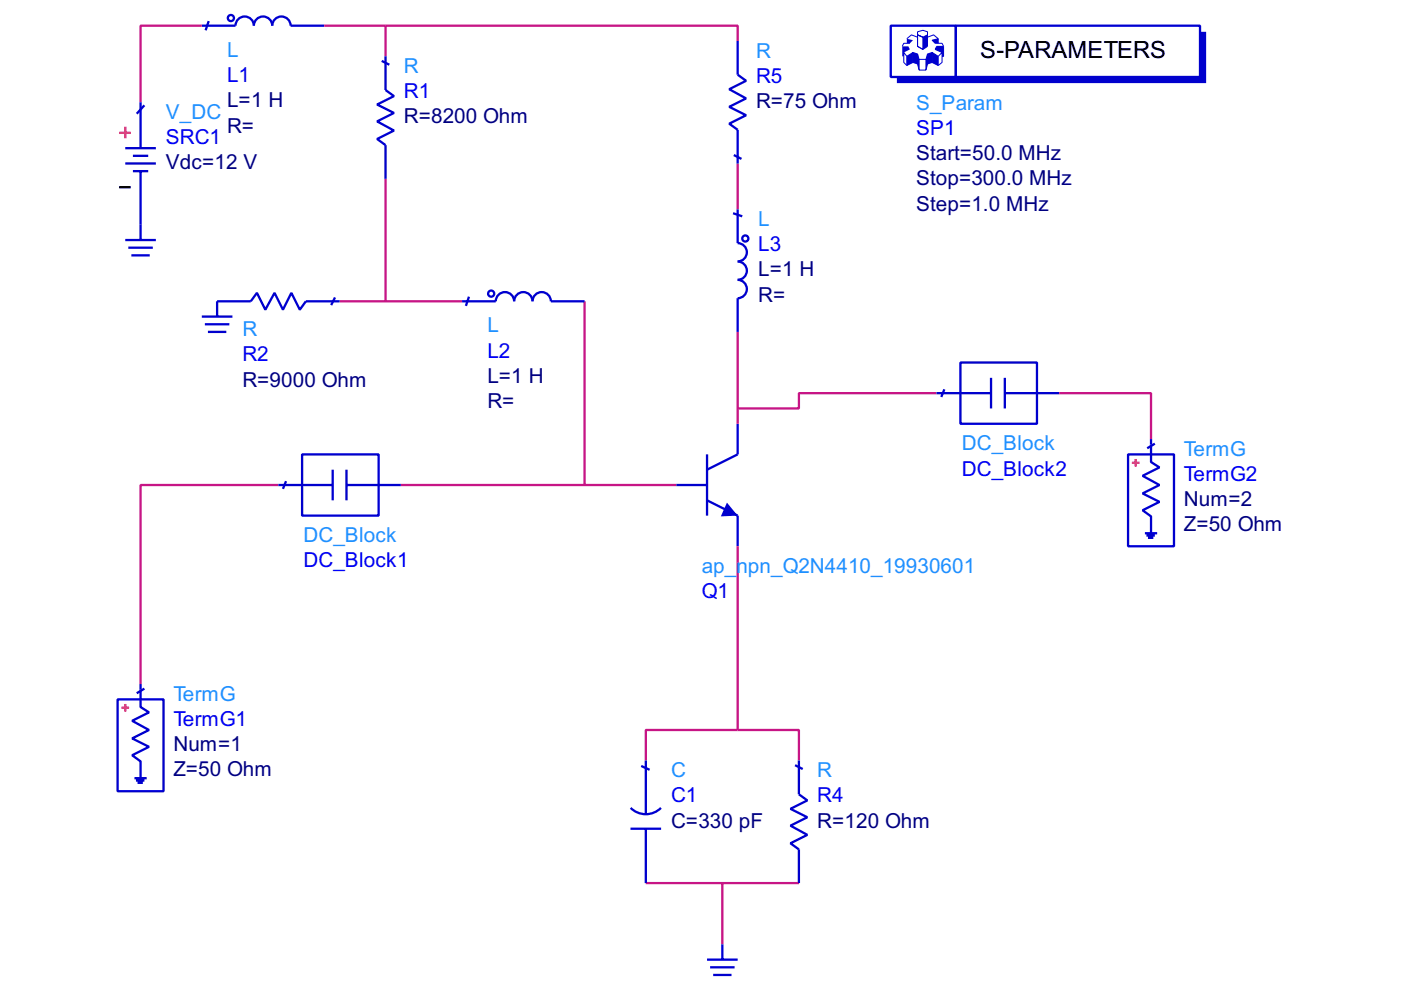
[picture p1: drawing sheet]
<svg xmlns="http://www.w3.org/2000/svg" width="297mm" height="210mm" viewBox="0 0 297 210" stroke-linecap="round" stroke-linejoin="round" font-family="sans-serif">
<g fill="none" stroke="#c71585" stroke-width=".49">
<path d="M42.8 5.4h-13v16.3M68.8 5.4h12.9M81.7 5.4h74.7v3.3M81.7 5.4v6.5M81.7 37.9v26M156.4 34.7v9.7M72 63.9h26M123.9 63.9v38.9M156.4 70.4v19.4M198.6 83.4h-29.2v3.2h-13M224.6 83.4h19.4v9.7M59 102.8h-29.2v42.2"/>
<path d="M85 102.8h58.4M156.4 115.8v39M156.4 154.8h13v6.5M156.4 154.8h-19.5v6.5M136.9 187.2h32.5M153.2 187.2v13"/>
</g>
<g fill="none" stroke="#0000cd" stroke-width=".49">
<path d="M42.8 5.4h7.1a1.95 1.95 0 0 1 2-1.9 1.95 1.95 0 0 1 1.9 1.9 1.95 1.95 0 0 1 2-1.9 1.95 1.95 0 0 1 1.9 1.9 1.95 1.95 0 0 1 2-1.9 1.95 1.95 0 0 1 1.9 1.9h7.2M44.2 4.5l-.6 1.9M80.9 12.9l1.7 .8M81.7 11.9v7.2l1.8 1.3-3.5 1.8 3.5 1.8-3.5 1.7 3.5 2-3.5 1.8 1.7 1.3v7.1M156.4 8.7v7.1l1.8 1.3-3.6 1.8 3.6 2-3.6 1.8 3.6 1.7-3.6 1.8 1.8 1.3v7.2M26.6 34.7h6.4M26.6 31.4h6.4M28.2 36.3h3.2M28.2 33h3.2M29.8 21.7v9.7M29.8 36.3v14.6M30.6 22.3l-1.6 1.8"/>
<path d="M155.6 32.9l1.6 .8M26.6 50.9h6.4M27.2 52.5h5.2M27.9 54.1h3.9M155.4 45.2l2 .7M156.4 44.4v7.1a1.95 1.95 0 0 1 1.9 2 1.95 1.95 0 0 1-1.9 1.9 1.95 1.95 0 0 1 1.9 2 1.95 1.95 0 0 1-1.9 1.9 1.95 1.95 0 0 1 1.9 2 1.95 1.95 0 0 1-1.9 1.9v7.2M42.8 67.1h6.5M43.4 68.7h5.2M44.1 70.4h3.9M71 63.1l-.8 1.6M72 63.9h-7.1l-1.3 1.8-1.8-3.6-1.8 3.6-1.8-3.6-1.9 3.6-1.8-3.6-1.3 1.8h-7.2v3.2M98 63.9h7.1a1.95 1.95 0 0 1 2-2 1.95 1.95 0 0 1 1.9 2 1.95 1.95 0 0 1 2-2 1.95 1.95 0 0 1 1.9 2 1.95 1.95 0 0 1 1.9-2 1.95 1.95 0 0 1 2 2h7.1"/>
<path d="M99.4 62.9l-.6 2M203.6 76.9h16.3v12.9h-16.3zM149.9 96.3v13M156.4 89.8v6.5l-6.5 3.3M198.6 83.4h11.5M200.2 82.5l-.6 1.7M210.1 80.1v6.5M213 83.4h11.6M213 80.1v6.5M239.2 96.3h9.7v19.5h-9.7zM244 93.1v4.9l1.8 1.1-3.5 1.8 3.5 1.9-3.5 1.8 3.5 1.8-3.5 1.8 1.7 1.3v3.6M244.9 94.1l-1.7 .9"/>
<path d="M143.4 102.8h6.5M149.9 106.1l6.5 3.2v6.5M242.7 113.1h2.6M243.1 113.5h1.8M243.4 114h1.1M24.9 148.3h9.8v19.5h-9.8zM29.8 145v4.9l1.8 1.1-3.6 1.8 3.6 2-3.6 1.8 3.6 1.7-3.6 1.8 1.8 1.3v3.6M30.6 146l-1.6 1M28.5 165h2.6M28.8 165.5h1.8M29.2 166h1.1M133.7 175.7h6.5"/>
<path d="M133.7 171.3a4.5 4.5 0 0 0 6.4 0M135.9 162.4l1.8 .8M136.9 161.3v11.3M136.9 175.9v11.3M168.6 162.2l1.6 .9M169.4 161.3v7.1l1.8 1.3-3.6 1.8 3.6 1.8-3.6 1.8 3.6 1.9-3.6 1.8 1.8 1.3v7.1M149.9 203.5h6.5M150.6 205.1h5.1M151.2 206.7h3.9M153.2 200.2v3.3"/>
<circle cx="49" cy="3.8" r=".65"/>
<circle cx="158" cy="50.6" r=".65"/>
<circle cx="104.1" cy="62.3" r=".65"/>
</g>
<path d="M25.3 39.7h2.4" fill="none" stroke="#000" stroke-width=".49"/>
<path d="M25.3 28.2h2.4M26.6 26.9v2.4M240 98.1h1.6M240.8 97.3v1.6M25.7 150.1h1.7M26.6 149.3v1.6" fill="none" stroke="#ff4500" stroke-width=".49"/>
<path d="M154.1 106.6l2.3 2.7-3.6 .2z" fill="#0000cd"/>
<path d="M188.9 5.4h13.8v10.9h-13.8zM202.7 5.4h51.7v10.9h-51.7zM64 96.3h16.3v13h-16.3zM70.5 99.6v6.5M73.5 99.6v6.5M59 102.8h11.5M60.6 102l-.6 1.6M73.5 102.8h11.5" fill="none" stroke="#0000cd" stroke-width=".49"/>
<g fill="none" stroke="#0000cd" stroke-width=".21">
<path d="M192.3 11.9l1.3-.8v2.1l-1.3 .7zM192.3 11.9l-.7-.8v2.1l.7 .7M192.9 9.2h-1.3l-.3 .6M193.6 11.1l.9 .4v2.1l-.9-.4M194.5 6.7l1.2-.3 .9 .3v.7l-.9 .5-1.2-.5zM194.5 7.4v2.4l1.2 .7 .9-.7v-2.4M194.5 7.9l-1.3-.5-.9 .8M194.5 13.6l.4 1.3M194.5 11.5l.4 1.1M194.9 14.9h1.4M194.9 12.6v2.3M194.9 12.6h1.4"/>
<path d="M196.3 12.6v2.3M196.6 7.9l1.3-.5 1 .8M196.6 13.6l-.3 1.3M196.6 11.5l-.3 1.1M197.6 11.1l1.3 .8v2l-1.3-.7zM197.6 11.1l-1 .4v2.1l1-.4M198.9 9.2v-1l-1.3 .3 .7 .7h1.4l.4 .6M198.9 11.9l.8-.8v2.1l-.8 .7M200.1 9.8v2.1h-.4M200.1 9.8h-1.5l-.3 .7 1.4 .6"/>
</g>
<g fill="#0000cd">
<path d="M190.2 16.3h64.2v-9.6h1.3v10.9h-65.5z"/>
<path d="M195.7 7.9l.9-.5v2.4l-.9 .7z"/>
</g>
<path d="M194.5 7.4l1.2 .5v2.6l-1.2-.7zM194.5 7.4l1.2 .5" fill="none" stroke="#0000cd" stroke-width=".21"/>
<path d="M196.5 11.5v3.4" fill="none" stroke="#0000cd" stroke-width=".32"/>
<g fill="#0000cd">
<path d="M192.3 11.9l1.3-.8v2.1l-1.3 .7z"/>
<path d="M196.6 11.5l1-.4v2.1l-1 .4z"/>
<path d="M197.6 11.1l1.3 .8v2l-1.3-.7z"/>
<path d="M198.6 9.8h1.5v2.1h-.4v-.8l-1.4-.6z"/>
<path d="M197.6 8.5l1.3-.3v1h-.6z"/>
<path d="M193.6 11.1l.9 .4 .4 1.1v2.3l-.4-1.3-.9-.4z"/>
<path d="M192.3 8.2l1.3 .3-.7 .7h-.6z"/>
<path d="M191.3 9.8h1.3l.3 .7-1.3 .6v.8h-.3z"/>
</g>
<text font-size="5" x="207.8" y="12.2">S-PARAMETERS</text>
<g font-size="4.4" fill="#00f">
<text x="48.1" y="17.4">L1</text>
<text x="160.3" y="17.6">R5</text>
<text x="85.6" y="20.8">R1</text>
<text x="194.2" y="28.6">SP1</text>
<text x="35.2" y="30.5">SRC1</text>
<text x="160.8" y="53.3">L3</text>
<text x="51.4" y="76.6">R2</text>
<text x="103.3" y="75.8">L2</text>
<text x="204" y="100.8">DC_Block2</text>
<text x="251" y="102">TermG2</text>
<text x="64.4" y="120.3">DC_Block1</text>
<text x="148.8" y="126.8">Q1</text>
<text x="36.8" y="153.9">TermG1</text>
<text x="142.3" y="170.1">C1</text>
<text x="173.3" y="170.1">R4</text>
</g>
<g font-size="4.4" fill="#1e90ff">
<text x="48.1" y="12">L</text>
<text x="85.6" y="15.4">R</text>
<text x="160.3" y="12.2">R</text>
<text x="194.2" y="23.2">S_Param</text>
<text x="35.2" y="25.2">V_DC</text>
<text x="160.8" y="47.9">L</text>
<text x="51.4" y="71.3">R</text>
<text x="103.3" y="70.5">L</text>
<text x="204" y="95.5">DC_Block</text>
<text x="251" y="96.6">TermG</text>
<text x="64.4" y="114.9">DC_Block</text>
<text x="148.8" y="121.4">ap_npn_Q2N4410_19930601</text>
<text x="36.8" y="148.5">TermG</text>
<text x="142.3" y="164.8">C</text>
<text x="173.3" y="164.8">R</text>
</g>
<g font-size="4.4" fill="#000080">
<text x="48.1" y="22.7">L=1 H</text>
<text x="160.3" y="22.9">R=75 Ohm</text>
<text x="48.1" y="28.1">R=</text>
<text x="85.6" y="26.2">R=8200 Ohm</text>
<text x="35.2" y="35.9">Vdc=12 V</text>
<text x="194.2" y="33.9">Start=50.0 MHz</text>
<text x="194.2" y="39.3">Stop=300.0 MHz</text>
<text x="194.2" y="44.7">Step=1.0 MHz</text>
<text x="160.8" y="58.6">L=1 H</text>
<text x="160.8" y="64">R=</text>
<text x="51.4" y="82">R=9000 Ohm</text>
<text x="103.3" y="81.2">L=1 H</text>
<text x="103.3" y="86.5">R=</text>
<text x="251" y="107.3">Num=2</text>
<text x="251" y="112.7">Z=50 Ohm</text>
<text x="36.8" y="159.3">Num=1</text>
<text x="36.8" y="164.6">Z=50 Ohm</text>
<text x="142.3" y="175.5">C=330 pF</text>
<text x="173.3" y="175.5">R=120 Ohm</text>
</g>
</svg>
